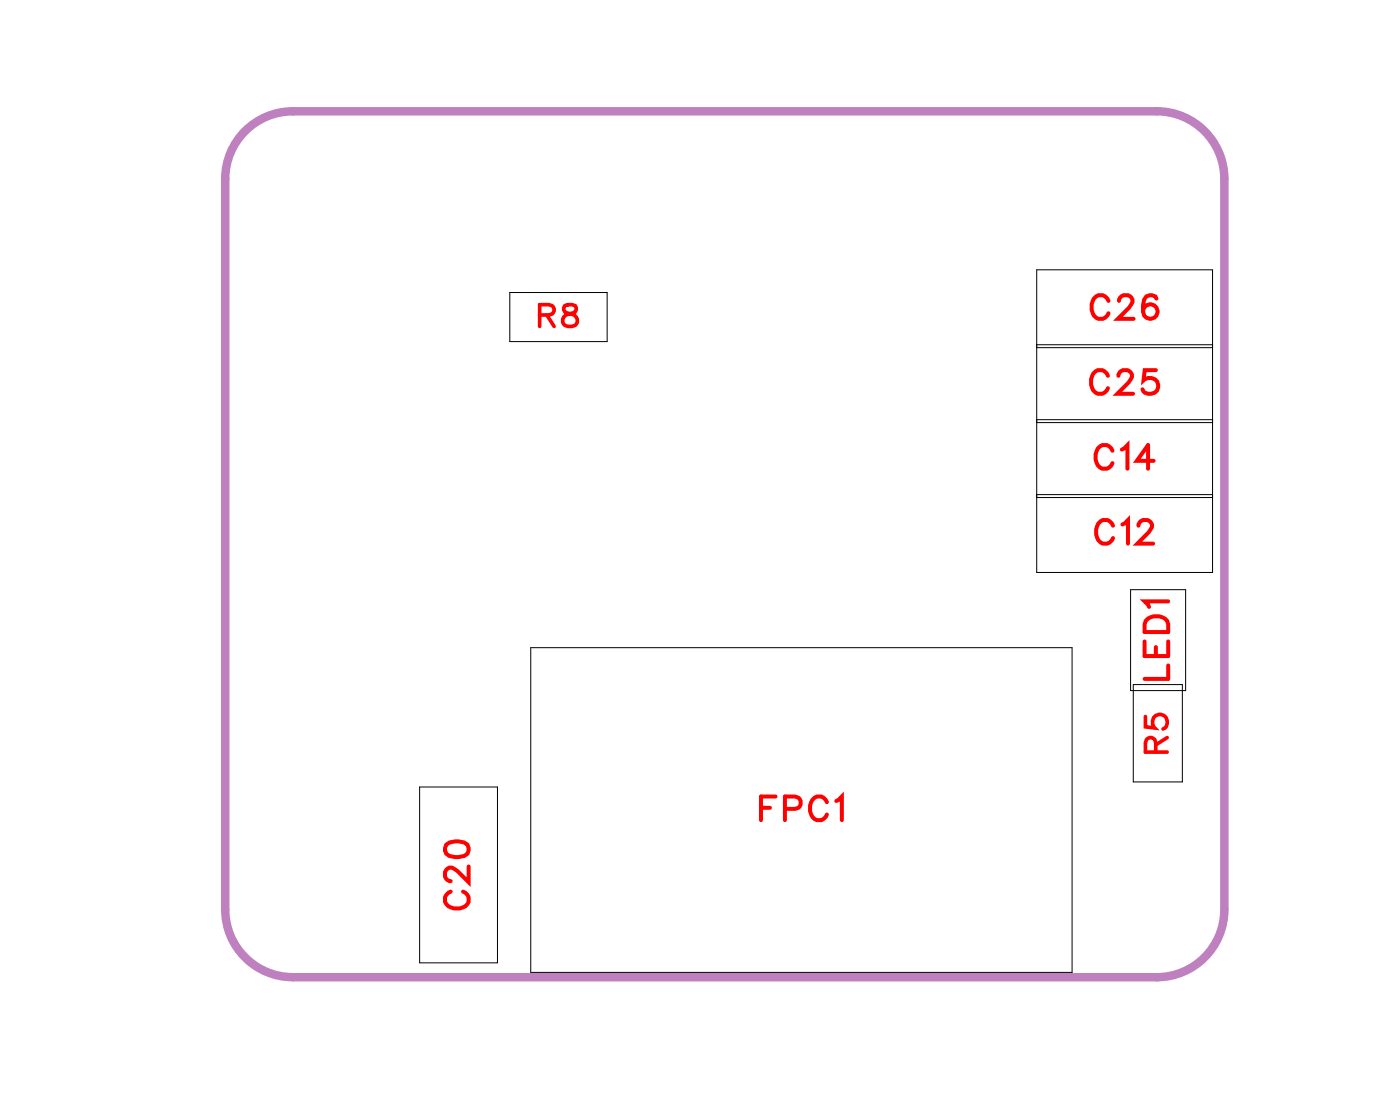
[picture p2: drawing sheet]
<svg xmlns="http://www.w3.org/2000/svg" width="42mm" height="34mm" viewBox="0 0 42 34" stroke-linecap="round" stroke-linejoin="round" font-family="sans-serif">
<path d="M7.4 3.9l.4-.3 .5-.2 .5-.1h25.9a2.03 2.03 0 0 1 2.1 2.1v21.9a2.03 2.03 0 0 1-2.1 2h-25.9a2.03 2.03 0 0 1-2-2v-21.9v-.6l.2-.5z" fill="none" stroke="#bf80bf" stroke-width=".25"/>
<path d="M15.3 8.8h2.9v1.5h-2.9zM15.9 19.4h16.3v9.8h-16.3zM31.1 8.1h5.3v9.1h-5.3zM31.1 14.9h5.3M31.1 12.6h5.3M31.1 12.7h5.3M31.1 10.4h5.3M33.9 17.7h1.7v3h-1.7zM12.6 23.6h2.3v5.3h-2.3zM34 20.6h1.5v2.9h-1.5z" fill="none" stroke="#000" stroke-width=".03"/>
<g fill="none" stroke="#f00" stroke-width=".12">
<path d="M33.3 11.3a.26 .26 0 0 0-.3-.2 .26 .26 0 0 0-.2 .3v.2a.26 .26 0 0 0 .2 .2 .26 .26 0 0 0 .3-.1M33.3 9a.26 .26 0 0 0-.3-.1 .26 .26 0 0 0-.2 .2v.2a.26 .26 0 0 0 .2 .3 .26 .26 0 0 0 .3-.2M33.4 13.5a.26 .26 0 0 0-.3-.1 .26 .26 0 0 0-.2 .2v.2a.26 .26 0 0 0 .2 .3 .26 .26 0 0 0 .3-.2M33.4 15.8a.26 .26 0 0 0-.3-.2 .26 .26 0 0 0-.2 .3v.2a.26 .26 0 0 0 .2 .2 .26 .26 0 0 0 .3-.1M33.6 11.3l.1-.2h.2l.1 .1-.1 .3-.4 .3h.5M33.6 9l.1-.1h.2l.1 .1-.1 .2-.3 .4h.4M33.7 13.5l.2-.1v.7M33.7 15.7l.2-.1v.7M34.2 15.8l.1-.2h.2l.1 .1-.1 .3-.3 .3h.4M34.4 19.3v.4h.7v-.4M34.5 18.6l.1-.1 .4 .1 .1 .4h-.7zM34.6 13.8h-.5l.4-.4v.7"/>
<path d="M34.7 19.4v.3M34.7 11.1h-.3l-.1 .3a.25 .25 0 0 1 .4 0 .25 .25 0 0 1 0 .4 .25 .25 0 0 1-.4-.1M34.7 9v-.1a.35 .35 0 0 0-.4 .3 .35 .35 0 0 0 .2 .4 .22 .22 0 0 0 .3-.2 .22 .22 0 0 0-.2-.3 .22 .22 0 0 0-.3 .2M35.1 18.1h-.7l.1 .1M35.1 20v.4h-.7M13.4 25.4l.3-.1a.3 .3 0 0 1 .4 .2 .38 .38 0 0 1-.4 .2 .38 .38 0 0 1-.3-.2zM13.5 26.8a.26 .26 0 0 0-.1 .3 .26 .26 0 0 0 .2 .2h.2a.26 .26 0 0 0 .3-.2 .26 .26 0 0 0-.2-.3M14.1 26v.5l-.4-.3-.2-.2-.1 .2v.1l.1 .2M22.8 24.3h.3M23.3 23.9h-.5v.7M23.6 24.3h.4v-.3l-.4-.1v.7M24.8 24.1a.26 .26 0 0 0-.3-.2 .26 .26 0 0 0-.2 .3v.2a.26 .26 0 0 0 .2 .2 .26 .26 0 0 0 .3-.1"/>
<path d="M25.1 24.1l.2-.2v.7"/>
</g>
<path d="M16.2 9.5l.4-.1v-.2l-.4-.1v.7M16.4 9.5l.2 .3M17 9.2v.2l.3 .2a.22 .22 0 0 1-.2 .2 .22 .22 0 0 1-.2-.2l.4-.3v-.1zM34.4 21.5v.3l.3 .1a.23 .23 0 0 1 0-.4 .23 .23 0 0 1 .3 .1 .23 .23 0 0 1-.1 .3M34.7 22.6v-.4h-.2l-.1 .4h.6M35 22.1l-.3 .3" fill="none" stroke="#f00" stroke-width=".11"/>
<g font-size="1.2" fill="#fff">
<text x="32.7" y="9.9">C26</text>
<text x="32.7" y="12.1">C25</text>
<text x="32.8" y="14.4">C14</text>
<text x="32.9" y="16.6">C12</text>
<text x="14.4" y="27.3" transform="rotate(-90 14.4 27.3)">C20</text>
<text x="22.8" y="24.9">FPC1</text>
</g>
<g font-size="1.1" fill="#fff">
<text x="16.1" y="10.1">R8</text>
<text x="35.3" y="22.6" transform="rotate(-90 35.3 22.6)">R5 LED1</text>
</g>
</svg>
